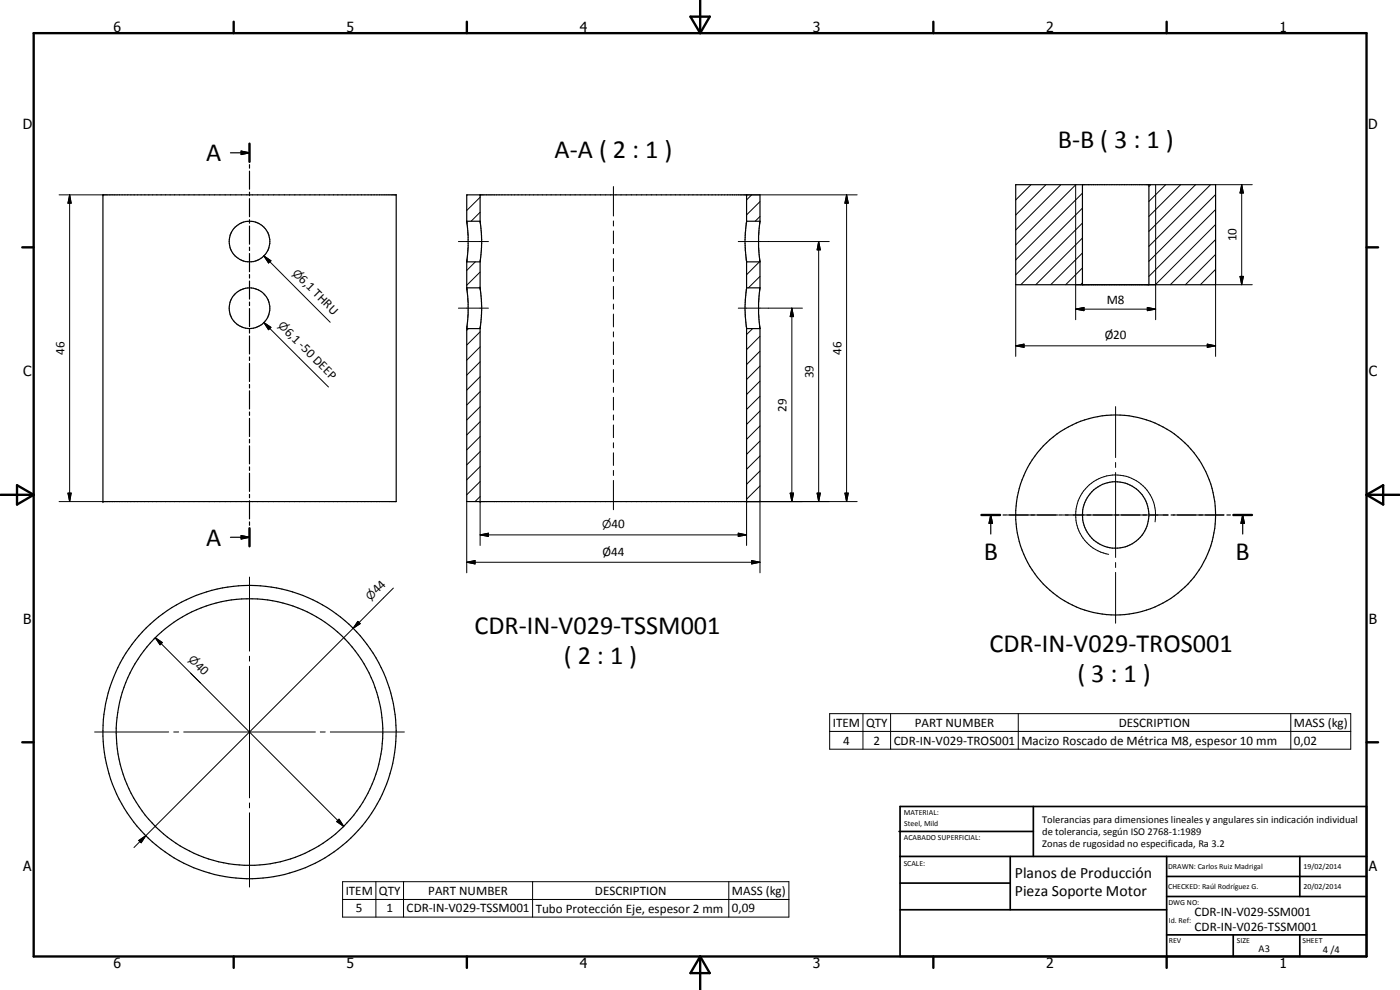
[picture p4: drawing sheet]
<svg xmlns="http://www.w3.org/2000/svg" width="420mm" height="297mm" viewBox="0 0 420 297" stroke-linecap="round" stroke-linejoin="round" font-family="sans-serif">
<g fill="none" stroke="#000" stroke-width=".35">
<path d="M30.9 58.5h88v92h-88zM69.2 45.8h5.7M72.4 45.3l2.5 .5-2.5 .6zM74.9 43.1v5.5M74.9 49.4v1.1M74.9 51.4v5.4M74.9 57.7v1M74.9 59.6v5.4M144.1 58.5l.1 8.5a40.3 40.3 0 0 1-.1 11.3l.1 8.8a37.2 37.2 0 0 1-.1 11v52.4M224.1 58.5l-.1 8.5a40.3 40.3 0 0 0 .1 11.3l-.1 8.8a37.2 37.2 0 0 0 0 11l.1 52.4M304.8 55.4h60v30h-60zM324.9 55.4v30"/>
<path d="M344.8 55.4v30M74.9 65.9v1.1M74.9 67.8v5.5M74.9 74.2v1M74.9 76.1v5.4M140.1 78.5l4 .1M144.1 66.4l-4 .1M224.1 66.4h4M224.1 78.6h4M228.1 66.4v-7.9h-88v8.2l.4 4v3.5l-.4 4v8.2l.4 4.3v3.5l-.4 4.4M228.1 78.5v7.9l-.4 4.3v3.5l.4 4.4M228.1 66.4l-.4 4.3v3.5l.4 4.3"/>
<path d="M74.9 82.4v1M74.9 84.3v5.4M74.9 90.6v1.1M74.9 92.6v5.4M74.9 98.8v1.1M140.1 98.6v51.9h88v-51.9M140.1 86.4h4M140.1 98.6h4M224.1 86.4h4M224.1 98.6h4M74.9 100.8v5.4M74.9 107.1v1.1"/>
<path d="M74.9 109.1v5.4M74.9 115.4v1M74.9 117.3v5.4M74.9 123.6v1M74.9 125.5v5.5M74.9 131.8v1.1M74.9 133.8v5.4M74.9 140.1v1M74.9 142v5.4M74.9 148.3v1.1M74.9 150.2v5.5M74.9 156.6v1"/>
<path d="M74.9 158.5v5.4M294.5 154.5h5.6M297.3 154.5l.5 2.5h-1zM297.3 154.5v5.7M301 154.5h1.1M302.9 154.5h5.7M309.4 154.5h1.1M311.4 154.5h5.5M317.8 154.5h1M319.7 154.5h5.6M326.2 154.5h1.1M328.1 154.5h5.6"/>
<path d="M334.6 154.5h1.1M336.5 154.5h5.6M343 154.5h1.1M345 154.5h5.6M351.4 154.5h1.1M353.3 154.5h5.6M359.8 154.5h1.1M361.7 154.5h5.6M368.2 154.5h1.1M370.2 154.5h5.5M372.9 154.5l.6 2.5h-1.1zM372.9 154.5v5.7"/>
<path d="M69.2 161.2h5.7M72.4 160.7l2.5 .5-2.5 .5z"/>
<circle cx="74.9" cy="72.5" r="6.1"/>
<circle cx="74.9" cy="92.5" r="6.1"/>
<circle cx="334.8" cy="154.5" r="30"/>
<circle cx="334.8" cy="154.5" r="10"/>
<circle cx="74.9" cy="219.7" r="40"/>
<circle cx="74.9" cy="219.7" r="44"/>
</g>
<g fill="#000">
<circle cx="30.9" cy="58.5" r=".18"/>
<circle cx="144.1" cy="58.5" r=".18"/>
<circle cx="224.1" cy="58.5" r=".18"/>
<circle cx="30.9" cy="150.5" r=".18"/>
<circle cx="144.1" cy="150.5" r=".18"/>
<circle cx="224.1" cy="150.5" r=".18"/>
</g>
<g fill="none" stroke="#000" stroke-width=".3">
<path d="M17.7 58.5h13.2M20.9 58.5l.5 2.5h-1zM20.9 58.5v92M140.3 58.5l-.2 .2M144.1 59.2l-4 4M184.1 56v8.8M224.1 58.5h33.1M225.6 58.5l-1.5 1.5M254.1 58.5l.5 2.5h-1zM254.1 58.5v92M304.9 55.4l-.1 .1M309.4 55.4l-4.6 4.6"/>
<path d="M313.9 55.4l-9.1 9.1M318.4 55.4l-13.6 13.6M324.9 58l-20.1 20M345.3 55.4l-.5 .6M346.8 55.4v40.5M349.8 55.4l-5 5.1M354.3 55.4l-9.5 9.5M358.8 55.4l-14 14M363.3 55.4l-18.5 18.5M364.8 58.4l-20 20M364.8 55.4h11M372.6 55.4l.6 2.5h-1.1z"/>
<path d="M372.6 55.4v30M79.2 76.8l2.1 1.4-.7 .7zM79.2 76.8l19.9 19.9M137.6 72.5h9M142.7 78.6l-2.6 2.6M144.1 63.7l-2.7 2.7M184.1 66.3v1.5M184.1 69.3v3.8M184.1 74.6v1.5M184.1 77.6v3.8M221.6 72.5h27.3M227.9 78.6l-3.8 3.8"/>
<path d="M228.1 64.9l-1.5 1.5M228.1 60.5l-4 4M245.7 72.5l.5 2.5h-1zM245.7 72.5v78M304.8 73.5l18-18.1v40.5M324.9 75.9l-9.6 9.5M324.9 71.4l-14.1 14M324.9 66.9l-18.5 18.5M324.9 62.4l-20.1 20.1M364.8 76.3l-9 9.1M364.8 71.9l-13.6 13.5M364.8 67.4l-18.1 18"/>
<path d="M364.8 62.9l-20 20M79.2 96.8l2.1 1.4-.7 .7zM79.2 96.8l19.4 19.3M137.6 92.5h9M140.6 98.6l-.5 .5M144.1 86.1l-.3 .3M144.1 81.6l-4 4M144.1 99.6l-4 3.9M184.1 82.9v1.6M184.1 85.9v3.8M184.1 91.2v1.6M184.1 94.2v3.9"/>
<path d="M184.1 99.6v1.5M221.6 92.5h19.2M225.9 98.6l-1.8 1.8M228.1 82.9l-3.5 3.5M237.6 92.5l.6 2.5h-1.1zM237.6 92.5v58M304.8 85.4v21.5M322.8 92.8l2.5-.6v1zM322.8 92.8h24M324.9 84.9l-.6 .5M324.9 80.4l-5.1 5M344.3 92.2l2.5 .6-2.5 .4z"/>
<path d="M364.8 85.3l-.1 .1M364.8 80.8l-4.6 4.6M372.1 82.9h1.1l-.6 2.5zM375.8 85.4h-11v21.5M144.1 117.5l-4 4M144.1 113l-4 4.1M144.1 108.5l-4 4.1M144.1 104.1l-4 4M184.1 102.6v3.8M184.1 107.9v1.5M184.1 110.9v3.8M184.1 116.2v1.5"/>
<path d="M184.1 119.2v3.8M228.1 118.9l-4 4M228.1 114.3l-4 4.1M228.1 109.9l-4 4M228.1 105.4l-4 4M228.1 100.9l-4 4M304.8 103.8l2.5-.5v.9zM304.8 103.8h60M362.3 103.3l2.5 .5-2.5 .4zM144.1 140l-4 4M144.1 135.5l-4 4M144.1 131l-4 4"/>
<path d="M144.1 126.5l-4 4M144.1 122l-4 4M184.1 124.5v1.5M184.1 127.5v3.8M184.1 132.8v1.6M184.1 135.8v3.9M228.1 136.8l-4 4M228.1 132.3l-4 4M228.1 127.8l-4 4M228.1 123.3l-4 4M334.8 122v15.3M334.8 138.8v1.5"/>
<path d="M17.7 150.5h13.2M20.4 148h1l-.5 2.5zM140.1 150.5v21.4M144.1 149l-1.5 1.5M144.1 144.5l-4 4M144.1 150.5v13.2M184.1 141.1v1.6M184.1 144.1v8.9M221.6 160l2.5 .5-2.5 .5zM228.1 150.3l-.2 .2M228.1 145.8l-4 4M228.1 141.3l-4 4"/>
<path d="M228.1 150.5v21.4M237.1 148h1.1l-.6 2.5zM245.2 148h1l-.5 2.5zM253.6 148h1l-.5 2.5zM257.2 150.5h-33.1v13.2M302.3 154.5h15.3M319.1 154.5h1.5M322.1 154.5h25.4M334.8 141.8v25.5M346.7 156.6a12 12 0 0 0-9.8-13.9 12 12 0 0 0-13.9 9.7 12 12 0 0 0 9.7 13.9M349.1 154.5h1.5M352.1 154.5h15.2"/>
<path d="M74.9 173.1v22.3M118.1 176.4l-12.1 12.1M140.1 168.7l2.5-.5v1zM140.1 168.7h88M144.1 160.5l2.5-.5v1zM144.1 160.5h80M225.6 168.2l2.5 .5-2.5 .5zM334.8 168.8v1.5M334.8 171.7v15.3M46.6 191.3l2.1 1.5-.7 .7zM46.6 191.3l56.6 56.6M74.9 196.9v1.5"/>
<path d="M74.9 199.9v39.5M106 188.5l-65.8 65.8M107.4 186.4l.7 .7-2.1 1.4zM28.4 219.6h22.2M52.1 219.6h1.5M55.1 219.6h39.5M57.2 202l2.9 2.9M96.1 219.6h1.5M99.1 219.6h22.3M249 214.1h156.4v10.7h-156.4zM249 219.5h156.4M259 214.1v10.7"/>
<path d="M267.3 214.1v10.7M305.6 214.1v10.7M387.4 214.1v10.7M41.6 252.2l2.2-1.5-1.4 2.2zM74.9 240.9v1.5M74.9 243.9v22.2M101 246.5l.8-.7 1.4 2.1zM101.8 245.8l1.4 2.1-2.2-1.4zM102.8 264.5h134v10.7h-134zM102.8 269.9h134M112.8 264.5v10.7M121.1 264.5v10.7"/>
<path d="M159.8 264.5v10.7M218.7 264.5v10.7"/>
</g>
<g fill="none" stroke="#000" stroke-width=".71">
<path d="M10.1 9.9h400v277.1h-400zM70.1 6.5v3.4M140.1 6.5v3.4M207.2 5h5.8l-2.9 4.9zM210.1 0v9.9M280.1 6.5v3.4M350.1 6.5v3.4M74.9 43.1v5.5M6.7 74.2h3.4M410.1 74.2h3.5M.1 148.5h10M5.1 145.6l5 2.9-5 2.9z"/>
<path d="M74.9 158.5v5.4M294.5 154.5h5.6M370.2 154.5h5.5M410.1 148.5h10M410.1 148.5l5-2.9v5.8zM6.7 222.7h3.4M410.1 222.7h3.5M70.1 287v3.4M140.1 287v3.4M210.1 287v10M210.1 287l2.9 5h-5.8zM280.1 287v3.4"/>
<path d="M350.1 287v3.4"/>
</g>
<g fill="none" stroke="#000" stroke-width=".51">
<path d="M269.8 249.5h40.3M270.1 242h140v45h-140zM270.1 257h140M303.2 257v16M310.1 242v15M350.1 257v30M390.1 257v12M270.1 265h33.1M270.1 273h80M350.1 269h60M350.1 263h60M350.1 280.5h60"/>
<path d="M370.1 280.5v6.5M390.1 280.5v6.5"/>
</g>
<g fill="#000">
<path d="M72.4 45.3l2.5 .5-2.5 .6zM372.6 55.4l.6 2.5h-1.1zM20.9 58.5l.5 2.5h-1zM79.2 76.8l2.1 1.4-.7 .7zM245.7 72.5l.5 2.5h-1zM254.1 58.5l.5 2.5h-1zM79.2 96.8l2.1 1.4-.7 .7zM237.6 92.5l.6 2.5h-1.1zM322.8 92.8l2.5-.6v1zM344.3 92.2l2.5 .6-2.5 .4zM372.1 82.9h1.1l-.6 2.5zM304.8 103.8l2.5-.5v.9z"/>
<path d="M362.3 103.3l2.5 .5-2.5 .4zM20.4 148h1l-.5 2.5zM144.1 160.5l2.5-.5v1zM237.1 148h1.1l-.6 2.5zM245.2 148h1l-.5 2.5zM253.6 148h1l-.5 2.5zM297.3 154.5l.5 2.5h-1zM372.9 154.5l.6 2.5h-1.1zM72.4 160.7l2.5 .5-2.5 .5zM140.1 168.7l2.5-.5v1zM221.6 160l2.5 .5-2.5 .5zM225.6 168.2l2.5 .5-2.5 .5z"/>
<path d="M46.6 191.3l2.1 1.5-.7 .7zM107.4 186.4l.7 .7-2.1 1.4zM41.6 252.2l2.2-1.5-1.4 2.2zM101.8 245.8l1.4 2.1-2.2-1.4z"/>
</g>
<g font-size="7.9">
<text x="166.4" y="47.4">A-A ( 2 : 1 )</text>
<text x="317.4" y="44.4">B-B ( 3 : 1 )</text>
<text x="61.8" y="48.3">A</text>
<text x="61.8" y="163.7">A</text>
<text x="295.2" y="168">B</text>
<text x="370.8" y="168">B</text>
<text x="142.4" y="190.3">CDR-IN-V029-TSSM001</text>
<text x="297" y="195.6">CDR-IN-V029-TROS001</text>
<text x="169.2" y="199.3">( 2 : 1 )</text>
<text x="323.4" y="204.6">( 3 : 1 )</text>
</g>
<g font-size="4.7">
<text x="304.6" y="263.5">Planos de Producción</text>
<text x="304.6" y="268.9">Pieza Soporte Motor</text>
</g>
<g font-size="4.2">
<text x="34" y="9.6">6</text>
<text x="104" y="9.6">5</text>
<text x="174" y="9.6">4</text>
<text x="244" y="9.6">3</text>
<text x="314" y="9.6">2</text>
<text x="384" y="9.6">1</text>
<text x="6.8" y="38.7">D</text>
<text x="410.6" y="38.7">D</text>
<text x="7" y="112.9">C</text>
<text x="410.8" y="112.9">C</text>
<text x="7" y="187.1">B</text>
<text x="410.8" y="187.1">B</text>
<text x="7" y="261.4">A</text>
<text x="410.8" y="261.4">A</text>
<text x="34" y="290.4">6</text>
<text x="104" y="290.4">5</text>
<text x="174" y="290.4">4</text>
<text x="244" y="290.4">3</text>
<text x="314" y="290.4">2</text>
<text x="384" y="290.4">1</text>
</g>
<g font-size="3.9">
<text x="371.1" y="72.4" transform="rotate(-90 371.1 72.4)">10</text>
<text x="89.5" y="84.1" transform="rotate(45 89.5 84.1)">6,1 THRU</text>
<text x="332.1" y="91.2">M8</text>
<text x="85.2" y="99.8" transform="rotate(45 85.2 99.8)">6,1 -50 DEEP</text>
<text x="331.5" y="101.8">Ø20</text>
<text x="19.4" y="106.5" transform="rotate(-90 19.4 106.5)">46</text>
<text x="252.5" y="106.5" transform="rotate(-90 252.5 106.5)">46</text>
<text x="244.2" y="113.5" transform="rotate(-90 244.2 113.5)">39</text>
<text x="236.1" y="123.5" transform="rotate(-90 236.1 123.5)">29</text>
<text x="183.5" y="158.3">40</text>
<text x="180.8" y="166.8">Ø44</text>
<text x="113.2" y="178.3" transform="rotate(-45 113.2 178.3)">44</text>
<text x="58.3" y="200" transform="rotate(45 58.3 200)">40</text>
<text x="249.9" y="218.1">ITEM</text>
<text x="259.9" y="218.1">QTY</text>
<text x="274.5" y="218.1">PART NUMBER</text>
<text x="335.7" y="218.1">DESCRIPTION</text>
<text x="388.3" y="218.2">MASS (kg)</text>
<text x="253" y="223.4">4</text>
<text x="262.2" y="223.4">2</text>
<text x="268.2" y="223.4">CDR-IN-V029-TROS001</text>
<text x="306.5" y="223.5">Macizo Roscado de Métrica M8, espesor 10 mm</text>
<text x="388.3" y="223.4">0,02</text>
<text x="103.7" y="268.5">ITEM</text>
<text x="113.7" y="268.5">QTY</text>
<text x="128.5" y="268.5">PART NUMBER</text>
<text x="178.6" y="268.5">DESCRIPTION</text>
<text x="219.7" y="268.6">MASS (kg)</text>
<text x="106.8" y="273.8">5</text>
<text x="116" y="273.8">1</text>
<text x="122" y="273.8">CDR-IN-V029-TSSM001</text>
<text x="160.8" y="273.9">Tubo Protección Eje, espesor 2 mm</text>
<text x="219.7" y="273.8">0,09</text>
<text x="358.5" y="275">CDR-IN-V029-SSM001</text>
<text x="358.5" y="279.4">CDR-IN-V026-TSSM001</text>
</g>
<g font-size="3.3">
<text x="87.6" y="82.1" transform="rotate(45 87.6 82.1)">n</text>
<text x="83.3" y="97.8" transform="rotate(45 83.3 97.8)">n</text>
<text x="180.7" y="158.3">n</text>
<text x="111.2" y="180.3" transform="rotate(-45 111.2 180.3)">n</text>
<text x="56.3" y="198" transform="rotate(45 56.3 198)">n</text>
</g>
<g font-size="3.1">
<text x="312.7" y="246.8">Tolerancias para dimensiones lineales y angulares sin indicación individual</text>
<text x="312.7" y="250.4">de tolerancia, según ISO 2768-1:1989</text>
<text x="312.7" y="254">Zonas de rugosidad no especificada, Ra 3.2</text>
<text x="377.7" y="285.6">A3</text>
<text x="397" y="285.9">4 /4</text>
</g>
<g font-size="2.4">
<text x="271.2" y="244.4">MATERIAL:</text>
<text x="271.3" y="252">ACABADO SUPERFICIAL:</text>
<text x="271.4" y="247.9">Steel, Mild</text>
<text x="271.2" y="259.7">SCALE:</text>
<text x="350.6" y="260.8">DRAWN: Carlos Ruiz Madrigal</text>
<text x="391.2" y="260.6">19/02/2014</text>
<text x="350.6" y="266.9">CHECKED: Raúl Rodríguez G.</text>
<text x="391.2" y="266.7">20/02/2014</text>
<text x="350.6" y="271.4">DWG NO:</text>
<text x="350.8" y="276.9">Id. Ref:</text>
<text x="350.8" y="282.8">REV</text>
<text x="371.2" y="282.9">SIZE</text>
<text x="390.9" y="282.9">SHEET</text>
</g>
</svg>
